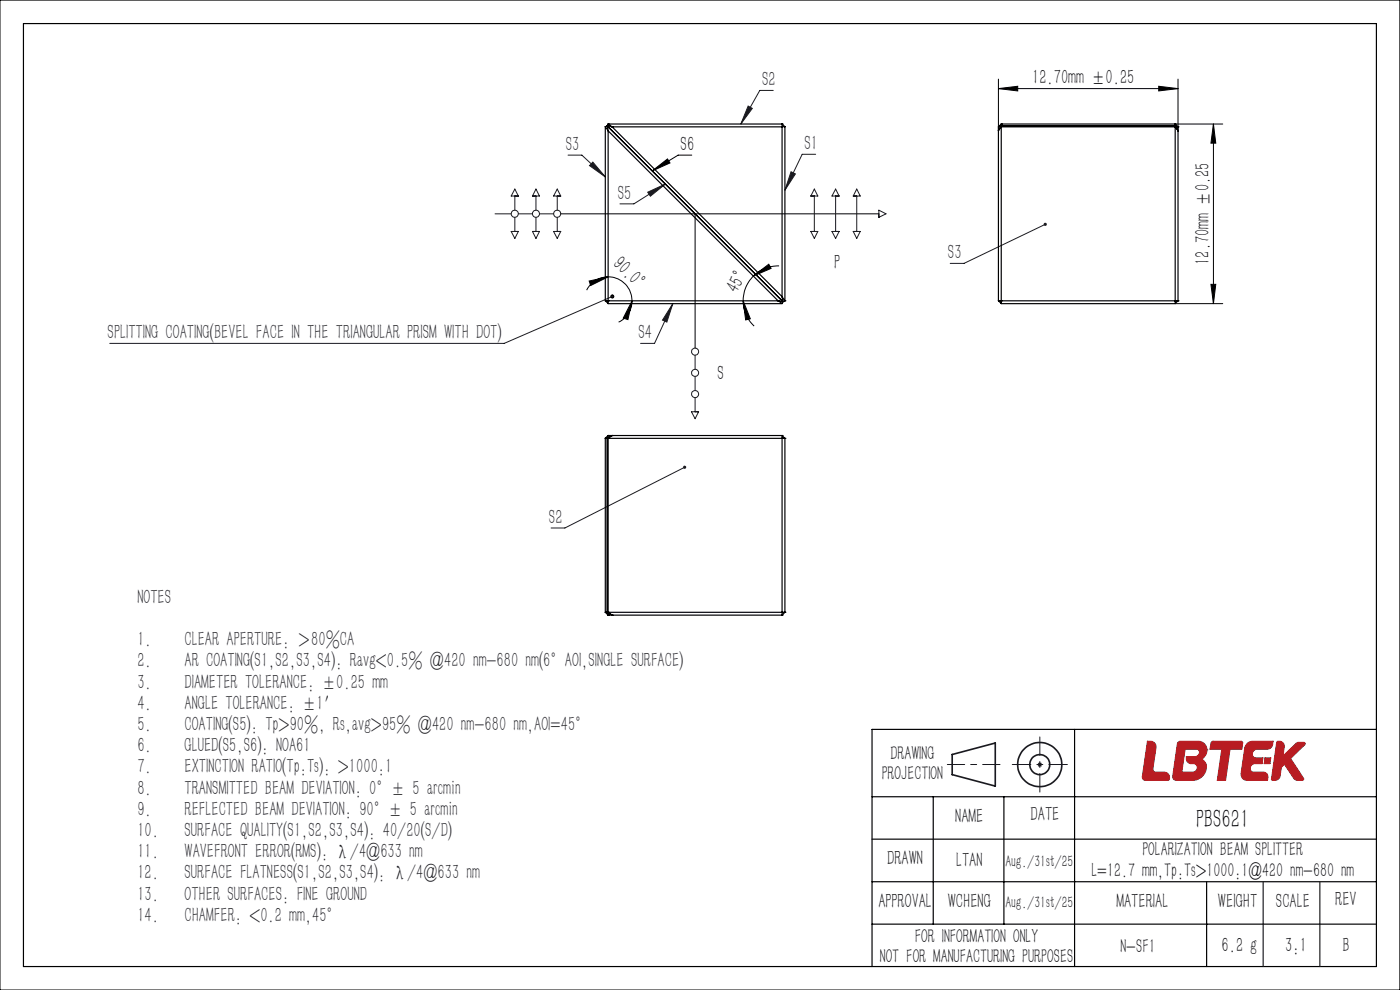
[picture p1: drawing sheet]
<svg xmlns="http://www.w3.org/2000/svg" width="297mm" height="210mm" viewBox="0 0 297 210" stroke-linecap="round" stroke-linejoin="round" font-family="sans-serif">
<path d="M220.1 162.2h1M220.2 161.8l.7 .8M220.6 161.7v1M220.9 161.8l-.7 .8" fill="none" stroke="#191924" stroke-width=".21"/>
<g fill="none" stroke="#191924" stroke-width=".35">
<path d="M202 160l9.1-2.4v9.1l-9.1-2.4z"/>
<circle cx="220.6" cy="162.2" r="4.7"/>
<circle cx="220.6" cy="162.2" r="2.13"/>
</g>
<path d="M243.4 157.2l.8 .1a1.16 1.16 0 0 1 1.1 1.3l-.7 4.5a.6 .6 0 0 0 .6 .7h1.8a1.04 1.04 0 0 1 1.1 .5 1.04 1.04 0 0 1-.2 1.2l-4.9 .1a.68 .68 0 0 1-.7-.8zM249.8 157.5l.6-.3h3.8a2.01 2.01 0 0 1 1.9 1.7 2.01 2.01 0 0 1-1.2 2.2 1.78 1.78 0 0 1 .9 2.5 2.97 2.97 0 0 1-2.8 2h-3.5a.79 .79 0 0 1-.7-.9zM254.5 159.7h.1M254.5 159.7a.61 .61 0 0 0-.7-.8h-2.4l-.7 4.9h2.3a1.05 1.05 0 0 0 1-.9M254.5 159.7a.99 .99 0 0 1-1 .8h-1.8a1.15 1.15 0 0 0 .4 1.3l1.1 .2a.85 .85 0 0 1 .8 .9M256 159.1h.1M257 157.4l.3-.2h6.1l.2 .3-.1 1.4h-2.6l-.9 6.7h-1.8l1-6.7h-2.5zM264.5 157.7l.7-.4 .5-.1h4.4l-.1 .7a1.16 1.16 0 0 1-1.2 1h-2.1a.93 .93 0 0 0-1 .8 .93 .93 0 0 0 .7 1.1h1.5l-.1 1.2h-1.5a.91 .91 0 0 0-1 .8 .91 .91 0 0 0 .7 1h2a.98 .98 0 0 1 1 1.1l-.1 .7h-4.3a1.29 1.29 0 0 1-1.3-1.5l.8-5.4zM271 157.3a1.08 1.08 0 0 1 1.5 1.1l-.3 1.9 2.8-2.7 .3-.1h1.5v.5l-3 2.9 2.8 4.4-.3 .3h-1l-.7-.3-2.1-3.2-.6 .7-.3 1.8a1.2 1.2 0 0 1-1.6 1l-.3-.3 1.1-7.8zM254 162.9h.1M265.2 163h.1M268.4 160.8h1.2l-.2 1.2h-1.2z" fill="none" stroke="#a72b30" stroke-width=".21"/>
<path d="M0 0h297v210h-297z" fill="none" stroke="#000" stroke-width=".21"/>
<path d="M5 5h287v200h-287zM228 154.7v50.3M292 154.7h-107v50.3M185 178h107M185 169h107M198 169v27M213 169v27M185 196h107M185 187h107M256 187v18" fill="none" stroke="#000" stroke-width=".25"/>
<path d="M201 162.2h11.1" fill="none" stroke="#191924" stroke-width=".21" stroke-dasharray="30.5 1.3 1.3 1.3" stroke-dashoffset="26.8"/>
<path d="M220.6 156.3v11.7M214.7 162.2h11.7" fill="none" stroke="#191924" stroke-width=".21" stroke-dasharray="30.5 1.3 1.3 1.3" stroke-dashoffset="26.5"/>
<path d="M268 187v18M280 187v18" fill="none" stroke="#191924" stroke-width=".25"/>
<path d="M243.4 157.2h.8l.5 .2 .6 .8-.7 4.9 .1 .4 .4 .3h2.1l.4 .2 .5 .7v.5l-.2 .3-4.9 .1-.6-.3-.1-.5zM251.4 158.9l-.7 4.9 2.7-.1 .5-.5v-.8l-.6-.4h-.7l-.5-.2-.4-.4v-.9l2.2-.1 .5-.5v-.6l-.4-.4zM250 157.4l.3-.2h4.1l.9 .4 .5 .6 .2 .6-.1 1-.4 .8-.6 .5 .4 .2 .6 .8v1.2l-.7 1.3-.9 .6-1.3 .4h-3.5l-.6-.4-.1-.5 1-6.9zM257 157.4l.3-.2h6l.3 .3-.1 1.4h-2.6l-.9 6.7h-1.8l1-6.7h-2.5zM264.5 157.8l.4-.4 .7-.2h4.5l-.2 .9-.5 .7-.4 .1h-2.4l-.7 .4-.2 .4v.5l.3 .4 1.9 .2-.1 1.2h-1.8l-.5 .3-.3 .6 .1 .5 .4 .4h2.5l.4 .2 .4 .6-.1 1h-4.3l-.7-.2-.4-.5-.2-.8 .8-5.5zM268.4 160.8h1.2l-.2 1.2h-1.2zM270.9 157.3l-1.1 8.1 .9 .1 .6-.3 .3-.5 .3-1.9 .6-.7 2.2 3.2 .6 .3 1.1-.1 .2-.4-2.8-4.2 3.1-3v-.3l-1.8-.1-2.9 2.8 .3-1.9-.1-.5-.6-.6z" fill-rule="evenodd" fill="#b81c22"/>
<g fill="none" stroke="#191924" stroke-width=".21">
<path d="M164 19.2h-2.8l-4 7.1M120.5 32.9h2.9l5 4.6M125.8 34.4l2.6 3.1-3.3-2.4zM141.1 39l-6.6 4.2h-3M158.7 22.5l.9 .5-2.4 3.3zM167.8 36.4l.9 .5-2.2 3.4zM173 32.7h-2.8l-3.7 7.6M105 45.4h3.4M108.4 49.1h1.6l-.8 1.5zM109.2 40.1l.8 1.5h-1.6zM109.2 41.6v3M109.2 46.1v3"/>
<path d="M110 45.4h3M113 49.1h1.4l-.7 1.5zM113.7 40.1l.7 1.5h-1.4zM113.7 41.6v3M113.7 46.1v3M114.4 45.4h3M117.4 49.1h1.6l-.8 1.5zM118.2 40.1l.8 1.5h-1.6zM118.2 41.6v3M118.2 46.1v3M137.4 40.8l3.7-1.8-3.1 2.6zM172 49.1h1.5l-.7 1.5z"/>
<path d="M172.8 40.1l.7 1.5h-1.5zM172.8 41.6v7.5M176.5 49.1h1.5l-.7 1.5zM177.3 40.1l.7 1.5h-1.5zM177.3 41.6v7.5M181 49.1h1.5l-.7 1.5zM181.8 40.1l.7 1.5h-1.5zM181.8 41.6v7.5M186.4 44.6l1.6 .8-1.6 .7zM221.8 47.6l-17.3 8.3h-2.9M129.9 62.9l-22.9 9.9h-83.7M142.7 64.4l-3.8 8.4h-3"/>
<path d="M142.7 64.4l-1.2 3.9-1-.4zM147.5 75.3v3M147.5 79.9v3M145.2 99.1l-25.4 12.9h-2.9M146.7 87.3h1.5l-.7 1.5zM147.5 84.3v3"/>
<circle cx="109.2" cy="45.3" r=".75"/>
<circle cx="113.7" cy="45.4" r=".75"/>
<circle cx="118.2" cy="45.3" r=".75"/>
<circle cx="147.5" cy="79.1" r=".74"/>
<circle cx="147.5" cy="74.6" r=".74"/>
<circle cx="147.5" cy="83.6" r=".74"/>
</g>
<g fill="none" stroke="#000" stroke-width=".21">
<path d="M211.8 18.8l4.1-.5v1zM211.8 16.8v11M211.8 18.8h38.1M245.8 18.3l4.1 .5-4.1 .5zM249.9 16.8v11M138.4 36.3l3.2-2.6 .5 .9zM146.8 32.9h-2.9l-5.5 3.4M249.3 26.3h10.1M257.4 26.3l.5 4.1h-1zM257.4 26.3v38.1M119 45.4h67.4M125 59.6l4-.9-3.7 1.9z"/>
<path d="M129 58.7a5.1 5.1 0 0 1 5.1 5.1M129 58.7a5 5 0 0 0-4.5 2.9M147.5 45.4v28.4M159.8 58.6l3.3-2.6 .5 .9zM159.8 58.6l-.5 .6a7.2 7.2 0 0 0-1.6 4.6M165.3 56.4a7.7 7.7 0 0 0-5.5 2.2M134.1 63.8l-.9 4-1-.3zM134.1 63.8a5.2 5.2 0 0 1-2.9 4.5M157.7 63.8l1.5 3.8-1 .3zM157.7 63.8a7.4 7.4 0 0 0 2.3 5.4M249.3 64.4h10.1M256.9 60.3h1l-.5 4.1z"/>
</g>
<g fill="#000">
<path d="M138.4 36.3l3.2-2.6 .5 .9z"/>
<path d="M159.8 58.6l3.3-2.6 .5 .9zM157.7 63.8l1.5 3.8-1 .3z"/>
<path d="M134.1 63.8l-.9 4-1-.3zM125 59.6l4-.9-3.7 1.9z"/>
</g>
<circle cx="129.9" cy="62.9" r=".3" fill="#000"/>
<path d="M129.6 62.7a.33 .33 0 0 0 .3 .5 .33 .33 0 0 0 .3-.4l-.3 .1 .3-.2-.3-.2zM142.7 64.4l-1.2 3.9-1-.4zM167.8 36.4l.9 .5-2.2 3.4zM158.7 22.5l.9 .5-2.4 3.3zM137.4 40.8l3.7-1.8-3.1 2.6zM125.8 34.4l2.6 3.1-3.3-2.4zM221.5 47.3a.33 .33 0 0 0-.1 .4 .33 .33 0 0 0 .5 .2 .33 .33 0 0 0 .1-.5l-.2 .2 .2-.2zM145 98.8a.35 .35 0 0 0 0 .5 .35 .35 0 0 0 .4 .1 .35 .35 0 0 0 .2-.5l-.4 .2 .4-.2-.3-.1z" fill="#191924"/>
<g fill="#000">
<path d="M211.8 18.8l4.1-.5v1zM245.8 18.3l4.1 .5-4.1 .5z"/>
<path d="M257.4 26.3l.5 4.1h-1zM256.9 60.3h1l-.5 4.1z"/>
</g>
<g fill="none" stroke="#000" stroke-width=".25">
<path d="M128.4 26.9v36.9M128.4 26.9l.6 .8M128.8 26.7h.1M128.8 26.7l37.3 37.3M128.8 26.7l1.1 .2M128.8 26.7l.2 1M128.8 26.7l-.4 .2M129 26.3h.1M129 26.3h36.9M129 26.3l.9 .6M129 26.3l-.2 .4M129 27.7v36.7"/>
<path d="M129 27.8l36.1 36M129.9 26.9h.1M129.9 26.9l36 36M165.9 26.3h.1M165.9 26.3v36.7M165.9 26.3l.6 .6M166.5 26.9h-36.6M166.5 26.9v36.9M211.8 26.9h.1M211.8 26.9v36.9M212.4 26.3h.1M212.4 26.7h.1"/>
<path d="M212.4 26.7l-.6 1 .6-.8h36.9l.6 .8-.6-1M212.4 26.3h36.9M212.4 26.7l-.6 .2M212.4 26.3v38.1M212.4 26.7h36.9M212.4 26.3l-.6 .6M249.3 26.3h.1M249.3 26.7h.1M249.3 26.3v38.1M249.3 26.7l.6 .2M249.3 26.3l.6 .6M249.9 26.9h.1"/>
<path d="M249.9 26.9v36.9M128.4 63.8h.1M128.4 63.8h36.7M128.4 63.8l.6 .6M129 63.8h.1M129 64.4h36.9M165.1 63.8h.1M165.1 63.8l1 .2M165.1 63.8l.8 .6M165.9 64.4h.1M165.9 63l.2 1M165.9 63l.6 .8"/>
<path d="M166.1 64h.1M166.1 64l-.2 .4M166.5 63.8h.1M166.5 63.8l-.4 .2M211.8 63.8h.1M211.8 63.8h38.1M211.8 63.8l.6 .6M212.4 63.8h.1M212.4 64.4h36.9M249.3 63.8h.1M249.9 63.8h.1M249.9 63.8l-.6 .6"/>
<path d="M128.4 92.9v37M128.4 92.9l38.1 .1M128.8 92.9v37M129 92.4h.1M129 92.4h36.9M129 92.4l-.2 .5M129 92.4l-.6 .5M129.9 92.4h.1M129.9 92.4l-.9 .5v37M129.9 92.4l-1.1 .5M165.9 93h.1M165.9 92.4h.1"/>
<path d="M165.9 92.4v38.1M165.9 92.4l.6 .6M166.5 93h.1M166.5 93v36.9M128.4 129.9h.1M128.4 129.9h38.1M128.4 129.9l.6 .6M128.8 129.9h.1M128.8 129.9l1.1 .6M128.8 129.9l.2 .6M129 129.9h.1M129 130.5h.1"/>
<path d="M129 130.5h36.9M129 129.9l.9 .6M129.9 130.5h.1M165.9 129.9h.1M165.9 130.5h.1M166.5 129.9h.1M166.5 129.9l-.6 .6"/>
<circle cx="129.9" cy="62.9" r=".29"/>
</g>
<text font-size="5.6" x="253.7" y="175.7">PBS621</text>
<g font-size="4.4">
<text x="219" y="17.9">12.70mm ±0.25</text>
<text x="144.4" y="32">S6</text>
<text x="129.8" y="56.3" transform="rotate(44 129.8 56.3)">90.0°</text>
<text x="177" y="57.1">P</text>
<text x="256.6" y="56.2" transform="rotate(-90 256.6 56.2)">12.70mm ±0.25</text>
<text x="156.4" y="62.3" transform="rotate(-60 156.4 62.3)">45°</text>
<text x="152.2" y="80.7">S</text>
<text x="202.7" y="174.7">NAME</text>
<text x="218.6" y="174.2">DATE</text>
<text x="188.2" y="183.4">DRAWN</text>
<text x="202.8" y="184">LTAN</text>
<text x="186.3" y="192.7">APPROVAL</text>
<text x="201.1" y="192.7">WCHENG</text>
<text x="236.8" y="192.7">MATERIAL</text>
<text x="258.4" y="192.7">WEIGHT</text>
<text x="270.7" y="192.7">SCALE</text>
<text x="283.2" y="192.2">REV</text>
<text x="259.2" y="201.9">6.2 g</text>
<text x="272.7" y="201.9">3:1</text>
<text x="284.8" y="201.9">B</text>
</g>
<g font-size="4.4" fill="#191924">
<text x="161.7" y="18.3">S2</text>
<text x="120" y="32">S3</text>
<text x="170.7" y="31.8">S1</text>
<text x="131.1" y="42.3">S5</text>
<text x="201.1" y="55">S3</text>
<text x="22.8" y="71.9">SPLITTING COATING(BEVEL FACE IN THE TRIANGULAR PRISM WITH DOT)</text>
<text x="135.4" y="71.9">S4</text>
<text x="116.5" y="111.1">S2</text>
<text x="29.1" y="128.1">NOTES</text>
<text x="29.1" y="137.1">1.</text>
<text x="39.1" y="137.1">CLEAR APERTURE: ＞80%CA</text>
<text x="29.1" y="141.6">2.</text>
<text x="39.1" y="141.6">AR COATING(S1,S2,S3,S4): Ravg&lt;0.5% @420 nm-680 nm(6°AOI,SINGLE SURFACE)</text>
<text x="29.1" y="146.1">3.</text>
<text x="39.1" y="146.1">DIAMETER TOLERANCE: ±0.25 mm</text>
<text x="29.1" y="150.6">4.</text>
<text x="29.1" y="155.1">5.</text>
<text x="39.1" y="150.6">ANGLE TOLERANCE: ±1′</text>
<text x="39.1" y="155.1">COATING(S5): Tp&gt;90%, Rs,avg&gt;95% @420 nm-680 nm,AOI=45°</text>
<text x="29.1" y="159.6">6.</text>
<text x="39.1" y="159.6">GLUED(S5,S6): NOA61</text>
<text x="29.1" y="164.1">7.</text>
<text x="39.1" y="164.1">EXTINCTION RATIO(Tp:Ts): &gt;1000:1</text>
<text x="29.1" y="168.6">8.</text>
<text x="29.1" y="173.1">9.</text>
<text x="39.1" y="168.6">TRANSMITTED BEAM DEVIATION: 0°± 5 arcmin</text>
<text x="39.1" y="173.1">REFLECTED BEAM DEVIATION: 90°± 5 arcmin</text>
<text x="29.1" y="177.6">10.</text>
<text x="39.1" y="177.6">SURFACE QUALITY(S1,S2,S3,S4): 40/20(S/D)</text>
<text x="29.1" y="182.1">11.</text>
<text x="39.1" y="182.1">WAVEFRONT ERROR(RMS): λ/4@633 nm</text>
<text x="29.1" y="186.6">12.</text>
<text x="29.1" y="191.1">13.</text>
<text x="39.1" y="186.6">SURFACE FLATNESS(S1,S2,S3,S4): λ/4@633 nm</text>
<text x="39.1" y="191.1">OTHER SURFACES: FINE GROUND</text>
<text x="29.1" y="195.6">14.</text>
<text x="39.1" y="195.6">CHAMFER: &lt;0.2 mm,45°</text>
</g>
<g font-size="4.2">
<text x="188.9" y="161.3">DRAWING</text>
<text x="187" y="165.5">PROJECTION</text>
<text x="242.4" y="181.5">POLARIZATION BEAM SPLITTER</text>
<text x="231.6" y="186">L=12.7 mm,Tp:Ts&gt;1000:1@420 nm-680 nm</text>
<text x="194.1" y="200">FOR INFORMATION ONLY</text>
<text x="237.7" y="202.2">N-SF1</text>
<text x="186.6" y="204.2">NOT FOR MANUFACTURING PURPOSES</text>
</g>
<g font-size="3.5">
<text x="213.3" y="184">Aug./31st/25</text>
<text x="213.3" y="192.7">Aug./31st/25</text>
</g>
</svg>
